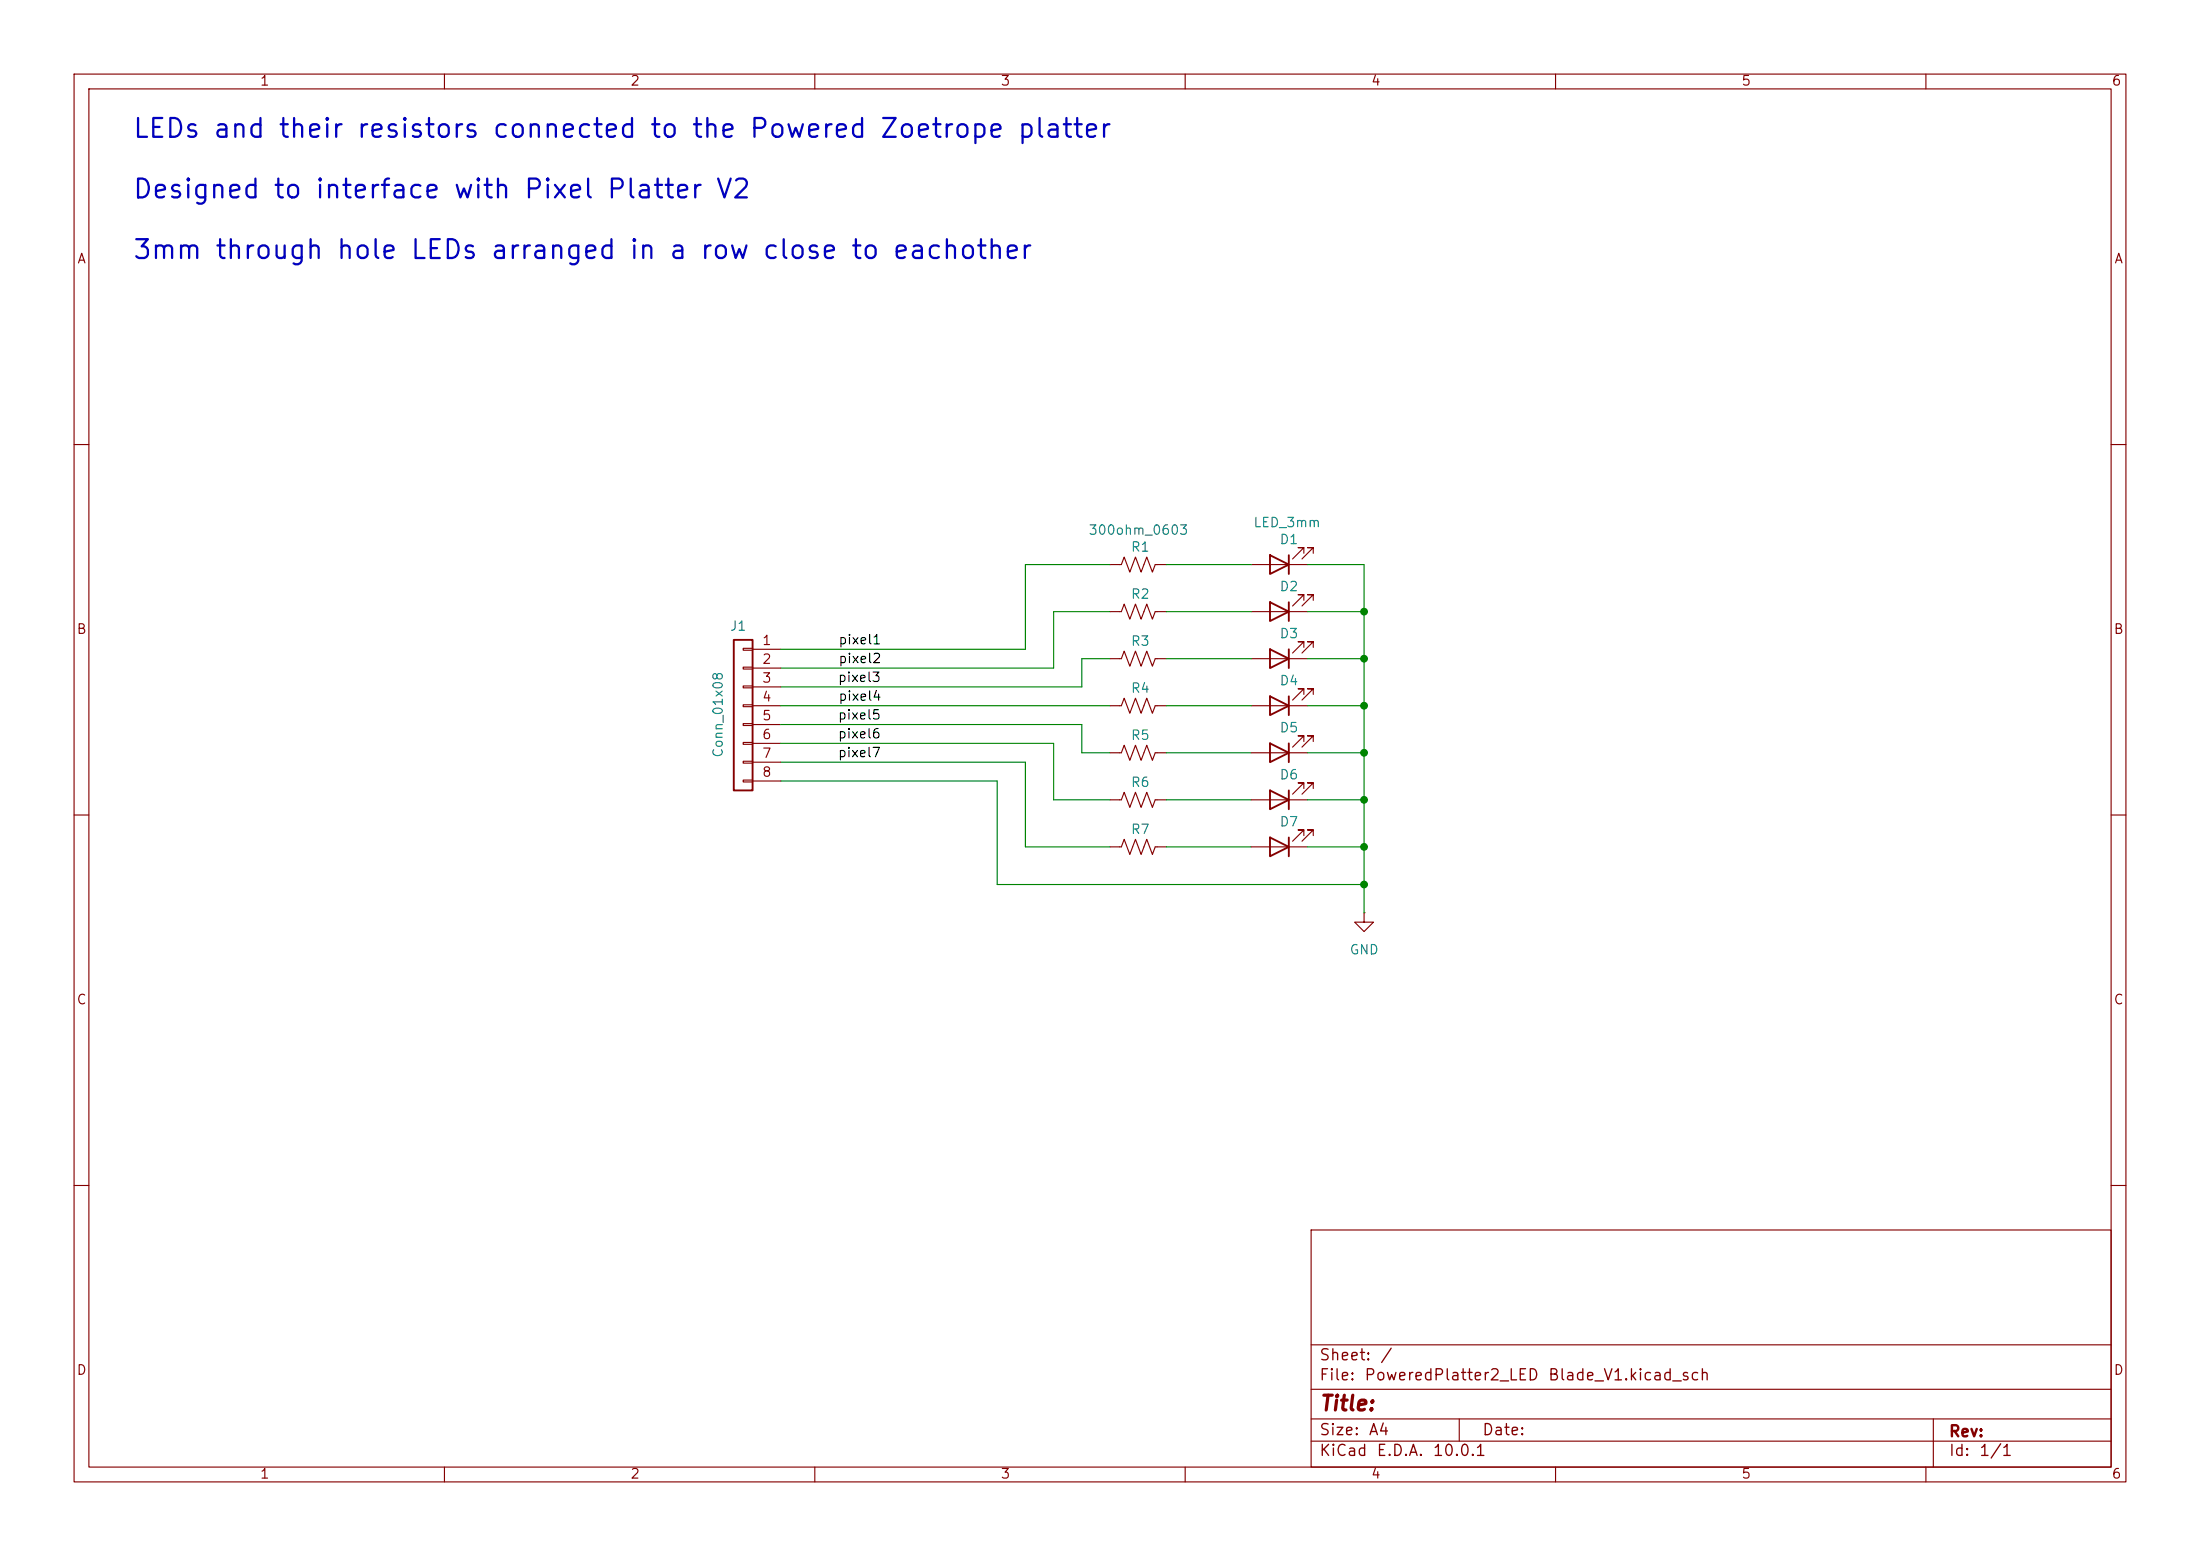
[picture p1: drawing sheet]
(kicad_sch
 (version 20260306)
 (generator "eeschema")
 (generator_version "10.0")
 (paper "A4")
 (lib_symbols
  (symbol "Connector_Generic:Conn_01x08"
   (pin_names
    (offset 1.016) (hide yes)) (exclude_from_sim no) (in_bom yes) (on_board yes)
   (in_pos_files yes)
   (duplicate_pin_numbers_are_jumpers no)
   (property "Reference" "J1" (at -0.508 10.668 0) (show_name no) (do_not_autoplace no) (effects (font (size 1.27 1.27)) (justify left)))
   (property "Value" "Conn_01x08" (at 3.302 -7.112 90) (show_name no) (do_not_autoplace no) (effects (font (size 1.27 1.27)) (justify left)))
   (property "Footprint" "" (at 0 0 0) (show_name no) (do_not_autoplace no) (hide yes) (effects (font (size 1.27 1.27))))
   (property "Datasheet" "" (at 0 0 0) (show_name no) (do_not_autoplace no) (hide yes) (effects (font (size 1.27 1.27))))
   (property "Description" "Generic connector, single row, 01x08, script generated (kicad-library-utils/schlib/autogen/connector/)" (at 0 0 0) (show_name no) (do_not_autoplace no) (hide yes) (effects (font (size 1.27 1.27))))
   (symbol "Conn_01x08_1_1"
    (rectangle (start -1.27 8.89) (end 1.27 -11.43) (stroke (width 0.254) (type default)) (fill (type none)))
    (rectangle (start -1.27 7.747) (end 0 7.493) (stroke (width 0.1524) (type default)) (fill (type none)))
    (rectangle (start -1.27 5.207) (end 0 4.953) (stroke (width 0.1524) (type default)) (fill (type none)))
    (rectangle (start -1.27 2.667) (end 0 2.413) (stroke (width 0.1524) (type default)) (fill (type none)))
    (rectangle (start -1.27 0.127) (end 0 -0.127) (stroke (width 0.1524) (type default)) (fill (type none)))
    (rectangle (start -1.27 -2.413) (end 0 -2.667) (stroke (width 0.1524) (type default)) (fill (type none)))
    (rectangle (start -1.27 -4.953) (end 0 -5.207) (stroke (width 0.1524) (type default)) (fill (type none)))
    (rectangle (start -1.27 -7.493) (end 0 -7.747) (stroke (width 0.1524) (type default)) (fill (type none)))
    (rectangle (start -1.27 -10.033) (end 0 -10.287) (stroke (width 0.1524) (type default)) (fill (type none)))
    (pin passive line (at -5.08 7.62 0) (length 3.81) (name "Pin_1" (effects (font (size 1.27 1.27)))) (number "1" (effects (font (size 1.27 1.27)))))
    (pin passive line (at -5.08 5.08 0) (length 3.81) (name "Pin_2" (effects (font (size 1.27 1.27)))) (number "2" (effects (font (size 1.27 1.27)))))
    (pin passive line (at -5.08 2.54 0) (length 3.81) (name "Pin_3" (effects (font (size 1.27 1.27)))) (number "3" (effects (font (size 1.27 1.27)))))
    (pin passive line (at -5.08 0 0) (length 3.81) (name "Pin_4" (effects (font (size 1.27 1.27)))) (number "4" (effects (font (size 1.27 1.27)))))
    (pin passive line (at -5.08 -2.54 0) (length 3.81) (name "Pin_5" (effects (font (size 1.27 1.27)))) (number "5" (effects (font (size 1.27 1.27)))))
    (pin passive line (at -5.08 -5.08 0) (length 3.81) (name "Pin_6" (effects (font (size 1.27 1.27)))) (number "6" (effects (font (size 1.27 1.27)))))
    (pin passive line (at -5.08 -7.62 0) (length 3.81) (name "Pin_7" (effects (font (size 1.27 1.27)))) (number "7" (effects (font (size 1.27 1.27)))))
    (pin passive line (at -5.08 -10.16 0) (length 3.81) (name "Pin_8" (effects (font (size 1.27 1.27)))) (number "8" (effects (font (size 1.27 1.27))))))
   (embedded_fonts no))
  (symbol "Device:LED"
   (pin_numbers (hide yes))
   (pin_names
    (offset 1.016) (hide yes)) (exclude_from_sim no) (in_bom yes) (on_board yes)
   (in_pos_files yes)
   (duplicate_pin_numbers_are_jumpers no)
   (property "Reference" "D" (at 0 2.54 0) (show_name no) (do_not_autoplace no) (effects (font (size 1.27 1.27))))
   (property "Value" "LED" (at 0 -2.54 0) (show_name no) (do_not_autoplace no) (effects (font (size 1.27 1.27))))
   (property "Footprint" "" (at 0 0 0) (show_name no) (do_not_autoplace no) (hide yes) (effects (font (size 1.27 1.27))))
   (property "Datasheet" "" (at 0 0 0) (show_name no) (do_not_autoplace no) (hide yes) (effects (font (size 1.27 1.27))))
   (property "Description" "Light emitting diode" (at 0 0 0) (show_name no) (do_not_autoplace no) (hide yes) (effects (font (size 1.27 1.27))))
   (property "Sim.Pins" "1=K 2=A" (at 0 0 0) (show_name no) (do_not_autoplace no) (hide yes) (effects (font (size 1.27 1.27))))
   (symbol "LED_0_1"
    (polyline (pts (xy -3.048 -0.762) (xy -4.572 -2.286) (xy -3.81 -2.286) (xy -4.572 -2.286) (xy -4.572 -1.524)) (stroke (width 0) (type default)) (fill (type none)))
    (polyline (pts (xy -1.778 -0.762) (xy -3.302 -2.286) (xy -2.54 -2.286) (xy -3.302 -2.286) (xy -3.302 -1.524)) (stroke (width 0) (type default)) (fill (type none)))
    (polyline (pts (xy -1.27 0) (xy 1.27 0)) (stroke (width 0) (type default)) (fill (type none)))
    (polyline (pts (xy -1.27 -1.27) (xy -1.27 1.27)) (stroke (width 0.254) (type default)) (fill (type none)))
    (polyline (pts (xy 1.27 -1.27) (xy 1.27 1.27) (xy -1.27 0) (xy 1.27 -1.27)) (stroke (width 0.254) (type default)) (fill (type none))))
   (symbol "LED_1_1"
    (pin passive line (at -3.81 0 0) (length 2.54) (name "K" (effects (font (size 1.27 1.27)))) (number "1" (effects (font (size 1.27 1.27)))))
    (pin passive line (at 3.81 0 180) (length 2.54) (name "A" (effects (font (size 1.27 1.27)))) (number "2" (effects (font (size 1.27 1.27))))))
   (embedded_fonts no))
  (symbol "Device:R_US"
   (pin_numbers (hide yes))
   (pin_names
    (offset 0)) (exclude_from_sim no) (in_bom yes) (on_board yes)
   (in_pos_files yes)
   (duplicate_pin_numbers_are_jumpers no)
   (property "Reference" "R" (at 2.54 0 90) (show_name no) (do_not_autoplace no) (effects (font (size 1.27 1.27))))
   (property "Value" "R_US" (at -2.54 0 90) (show_name no) (do_not_autoplace no) (effects (font (size 1.27 1.27))))
   (property "Footprint" "" (at 1.016 -0.254 90) (show_name no) (do_not_autoplace no) (hide yes) (effects (font (size 1.27 1.27))))
   (property "Datasheet" "" (at 0 0 0) (show_name no) (do_not_autoplace no) (hide yes) (effects (font (size 1.27 1.27))))
   (property "Description" "Resistor, US symbol" (at 0 0 0) (show_name no) (do_not_autoplace no) (hide yes) (effects (font (size 1.27 1.27))))
   (symbol "R_US_0_1"
    (polyline (pts (xy 0 2.286) (xy 0 2.54)) (stroke (width 0) (type default)) (fill (type none)))
    (polyline (pts (xy 0 2.286) (xy 1.016 1.905) (xy 0 1.524) (xy -1.016 1.143) (xy 0 0.762)) (stroke (width 0) (type default)) (fill (type none)))
    (polyline (pts (xy 0 0.762) (xy 1.016 0.381) (xy 0 0) (xy -1.016 -0.381) (xy 0 -0.762)) (stroke (width 0) (type default)) (fill (type none)))
    (polyline (pts (xy 0 -0.762) (xy 1.016 -1.143) (xy 0 -1.524) (xy -1.016 -1.905) (xy 0 -2.286)) (stroke (width 0) (type default)) (fill (type none)))
    (polyline (pts (xy 0 -2.286) (xy 0 -2.54)) (stroke (width 0) (type default)) (fill (type none))))
   (symbol "R_US_1_1"
    (pin passive line (at 0 3.81 270) (length 1.27) (name "" (effects (font (size 1.27 1.27)))) (number "1" (effects (font (size 1.27 1.27)))))
    (pin passive line (at 0 -3.81 90) (length 1.27) (name "" (effects (font (size 1.27 1.27)))) (number "2" (effects (font (size 1.27 1.27))))))
   (embedded_fonts no))
  (symbol "power:GND"
   (power global)
   (pin_numbers (hide yes))
   (pin_names
    (offset 0) (hide yes)) (exclude_from_sim no) (in_bom yes) (on_board yes)
   (in_pos_files yes)
   (duplicate_pin_numbers_are_jumpers no)
   (property "Reference" "#PWR" (at 0 -6.35 0) (show_name no) (do_not_autoplace no) (hide yes) (effects (font (size 1.27 1.27))))
   (property "Value" "GND" (at 0 -3.81 0) (show_name no) (do_not_autoplace no) (effects (font (size 1.27 1.27))))
   (property "Footprint" "" (at 0 0 0) (show_name no) (do_not_autoplace no) (hide yes) (effects (font (size 1.27 1.27))))
   (property "Datasheet" "" (at 0 0 0) (show_name no) (do_not_autoplace no) (hide yes) (effects (font (size 1.27 1.27))))
   (property "Description" "Power symbol creates a global label with name \"GND\" , ground" (at 0 0 0) (show_name no) (do_not_autoplace no) (hide yes) (effects (font (size 1.27 1.27))))
   (symbol "GND_0_1"
    (polyline (pts (xy 0 0) (xy 0 -1.27) (xy 1.27 -1.27) (xy 0 -2.54) (xy -1.27 -1.27) (xy 0 -1.27)) (stroke (width 0) (type default)) (fill (type none))))
   (symbol "GND_1_1"
    (pin power_in line (at 0 0 270) (length 0) (name "" (effects (font (size 1.27 1.27)))) (number "1" (effects (font (size 1.27 1.27))))))
   (embedded_fonts no)))
 (text "LEDs and their resistors connected to the Powered Zoetrope platter\n\nDesigned to interface with Pixel Platter V2\n\n3mm through hole LEDs arranged in a row close to eachother"
  (exclude_from_sim no)
  (at 17.78 26.162 0)
  (effects (font (size 2.54 2.54)) (justify left)))
 (junction
  (at 184.15 95.25)
  (diameter 0)
  (color 0 0 0 0))
 (junction
  (at 184.15 119.38)
  (diameter 0)
  (color 0 0 0 0))
 (junction
  (at 184.15 114.3)
  (diameter 0)
  (color 0 0 0 0))
 (junction
  (at 184.15 88.9)
  (diameter 0)
  (color 0 0 0 0))
 (junction
  (at 184.15 107.95)
  (diameter 0)
  (color 0 0 0 0))
 (junction
  (at 184.15 101.6)
  (diameter 0)
  (color 0 0 0 0))
 (junction
  (at 184.15 82.55)
  (diameter 0)
  (color 0 0 0 0))
 (wire
  (pts (xy 176.53 101.6) (xy 184.15 101.6))
  (stroke (width 0) (type default)))
 (wire
  (pts (xy 176.53 107.95) (xy 184.15 107.95))
  (stroke (width 0) (type default)))
 (wire
  (pts (xy 105.41 97.79) (xy 146.05 97.79))
  (stroke (width 0) (type default)))
 (wire
  (pts (xy 184.15 119.38) (xy 184.15 114.3))
  (stroke (width 0) (type default)))
 (wire
  (pts (xy 138.43 87.63) (xy 138.43 76.2))
  (stroke (width 0) (type default)))
 (wire
  (pts (xy 176.53 95.25) (xy 184.15 95.25))
  (stroke (width 0) (type default)))
 (wire
  (pts (xy 157.48 88.9) (xy 168.91 88.9))
  (stroke (width 0) (type default)))
 (wire
  (pts (xy 176.53 88.9) (xy 184.15 88.9))
  (stroke (width 0) (type default)))
 (wire
  (pts (xy 146.05 88.9) (xy 149.86 88.9))
  (stroke (width 0) (type default)))
 (wire
  (pts (xy 184.15 82.55) (xy 184.15 88.9))
  (stroke (width 0) (type default)))
 (wire
  (pts (xy 142.24 107.95) (xy 149.86 107.95))
  (stroke (width 0) (type default)))
 (wire
  (pts (xy 157.48 107.95) (xy 168.91 107.95))
  (stroke (width 0) (type default)))
 (wire
  (pts (xy 105.41 100.33) (xy 142.24 100.33))
  (stroke (width 0) (type default)))
 (wire
  (pts (xy 184.15 76.2) (xy 184.15 82.55))
  (stroke (width 0) (type default)))
 (wire
  (pts (xy 134.62 119.38) (xy 184.15 119.38))
  (stroke (width 0) (type default)))
 (wire
  (pts (xy 142.24 100.33) (xy 142.24 107.95))
  (stroke (width 0) (type default)))
 (wire
  (pts (xy 105.41 105.41) (xy 134.62 105.41))
  (stroke (width 0) (type default)))
 (wire
  (pts (xy 184.15 119.38) (xy 184.15 123.19))
  (stroke (width 0) (type default)))
 (wire
  (pts (xy 105.41 90.17) (xy 142.24 90.17))
  (stroke (width 0) (type default)))
 (wire
  (pts (xy 176.53 114.3) (xy 184.15 114.3))
  (stroke (width 0) (type default)))
 (wire
  (pts (xy 134.62 105.41) (xy 134.62 119.38))
  (stroke (width 0) (type default)))
 (wire
  (pts (xy 157.48 82.55) (xy 168.91 82.55))
  (stroke (width 0) (type default)))
 (wire
  (pts (xy 105.41 95.25) (xy 149.86 95.25))
  (stroke (width 0) (type default)))
 (wire
  (pts (xy 157.48 76.2) (xy 168.91 76.2))
  (stroke (width 0) (type default)))
 (wire
  (pts (xy 176.53 82.55) (xy 184.15 82.55))
  (stroke (width 0) (type default)))
 (wire
  (pts (xy 157.48 95.25) (xy 168.91 95.25))
  (stroke (width 0) (type default)))
 (wire
  (pts (xy 142.24 82.55) (xy 149.86 82.55))
  (stroke (width 0) (type default)))
 (wire
  (pts (xy 138.43 102.87) (xy 138.43 114.3))
  (stroke (width 0) (type default)))
 (wire
  (pts (xy 184.15 88.9) (xy 184.15 95.25))
  (stroke (width 0) (type default)))
 (wire
  (pts (xy 146.05 97.79) (xy 146.05 101.6))
  (stroke (width 0) (type default)))
 (wire
  (pts (xy 157.48 114.3) (xy 168.91 114.3))
  (stroke (width 0) (type default)))
 (wire
  (pts (xy 142.24 90.17) (xy 142.24 82.55))
  (stroke (width 0) (type default)))
 (wire
  (pts (xy 184.15 95.25) (xy 184.15 101.6))
  (stroke (width 0) (type default)))
 (wire
  (pts (xy 105.41 87.63) (xy 138.43 87.63))
  (stroke (width 0) (type default)))
 (wire
  (pts (xy 184.15 107.95) (xy 184.15 114.3))
  (stroke (width 0) (type default)))
 (wire
  (pts (xy 138.43 114.3) (xy 149.86 114.3))
  (stroke (width 0) (type default)))
 (wire
  (pts (xy 157.48 101.6) (xy 168.91 101.6))
  (stroke (width 0) (type default)))
 (wire
  (pts (xy 146.05 101.6) (xy 149.86 101.6))
  (stroke (width 0) (type default)))
 (wire
  (pts (xy 146.05 92.71) (xy 146.05 88.9))
  (stroke (width 0) (type default)))
 (wire
  (pts (xy 176.53 76.2) (xy 184.15 76.2))
  (stroke (width 0) (type default)))
 (wire
  (pts (xy 184.15 101.6) (xy 184.15 107.95))
  (stroke (width 0) (type default)))
 (wire
  (pts (xy 105.41 92.71) (xy 146.05 92.71))
  (stroke (width 0) (type default)))
 (wire
  (pts (xy 105.41 102.87) (xy 138.43 102.87))
  (stroke (width 0) (type default)))
 (wire
  (pts (xy 138.43 76.2) (xy 149.86 76.2))
  (stroke (width 0) (type default)))
 (label "pixel2"
  (at 113.1024 90.17 0)
  (effects (font (size 1.27 1.27)) (justify left bottom)))
 (label "pixel6"
  (at 113.03 100.33 0)
  (effects (font (size 1.27 1.27)) (justify left bottom)))
 (label "pixel1"
  (at 113.1024 87.63 0)
  (effects (font (size 1.27 1.27)) (justify left bottom)))
 (label "pixel3"
  (at 113.03 92.71 0)
  (effects (font (size 1.27 1.27)) (justify left bottom)))
 (label "pixel5"
  (at 113.03 97.79 0)
  (effects (font (size 1.27 1.27)) (justify left bottom)))
 (label "pixel7"
  (at 113.03 102.87 0)
  (effects (font (size 1.27 1.27)) (justify left bottom)))
 (label "pixel4"
  (at 113.1024 95.25 0)
  (effects (font (size 1.27 1.27)) (justify left bottom)))
 (symbol
  (lib_id "Device:LED")
  (at 172.72 82.55 180)
  (unit 1)
  (body_style 1)
  (exclude_from_sim no)
  (in_bom yes)
  (on_board yes)
  (in_pos_files yes)
  (dnp no)
  (property "Reference" "D2" (at 173.99 79.248 0) (show_name no) (do_not_autoplace no) (effects (font (size 1.27 1.27))))
  (property "Value" "LED_3mm" (at 173.736 76.962 0) (hide yes) (show_name no) (do_not_autoplace no) (effects (font (size 1.27 1.27))))
  (property "Footprint" "LED_THT:LED_D3.0mm" (at 172.72 82.55 0) (hide yes) (show_name no) (do_not_autoplace no) (effects (font (size 1.27 1.27))))
  (property "Datasheet" "" (at 172.72 82.55 0) (hide yes) (show_name no) (do_not_autoplace no) (effects (font (size 1.27 1.27))))
  (property "Description" "Light emitting diode" (at 172.72 82.55 0) (hide yes) (show_name no) (do_not_autoplace no) (effects (font (size 1.27 1.27))))
  (property "Sim.Pins" "1=K 2=A" (at 172.72 82.55 0) (hide yes) (show_name no) (do_not_autoplace no) (effects (font (size 1.27 1.27))))
  (pin "2")
  (pin "1"))
 (symbol
  (lib_id "Device:R_US")
  (at 153.67 114.3 90)
  (unit 1)
  (body_style 1)
  (exclude_from_sim no)
  (in_bom yes)
  (on_board yes)
  (in_pos_files yes)
  (dnp no)
  (property "Reference" "R7" (at 153.924 112.014 90) (show_name no) (do_not_autoplace no) (effects (font (size 1.27 1.27))))
  (property "Value" "300ohm_0603" (at 153.67 109.728 90) (hide yes) (show_name no) (do_not_autoplace no) (effects (font (size 1.27 1.27))))
  (property "Footprint" "Resistor_SMD:R_0603_1608Metric_Pad0.98x0.95mm_HandSolder" (at 153.924 113.284 90) (hide yes) (show_name no) (do_not_autoplace no) (effects (font (size 1.27 1.27))))
  (property "Datasheet" "" (at 153.67 114.3 0) (hide yes) (show_name no) (do_not_autoplace no) (effects (font (size 1.27 1.27))))
  (property "Description" "Resistor, US symbol" (at 153.67 114.3 0) (hide yes) (show_name no) (do_not_autoplace no) (effects (font (size 1.27 1.27))))
  (pin "2")
  (pin "1"))
 (symbol
  (lib_id "Device:R_US")
  (at 153.67 95.25 90)
  (unit 1)
  (body_style 1)
  (exclude_from_sim no)
  (in_bom yes)
  (on_board yes)
  (in_pos_files yes)
  (dnp no)
  (property "Reference" "R4" (at 153.924 92.964 90) (show_name no) (do_not_autoplace no) (effects (font (size 1.27 1.27))))
  (property "Value" "300ohm_0603" (at 153.67 90.678 90) (hide yes) (show_name no) (do_not_autoplace no) (effects (font (size 1.27 1.27))))
  (property "Footprint" "Resistor_SMD:R_0603_1608Metric_Pad0.98x0.95mm_HandSolder" (at 153.924 94.234 90) (hide yes) (show_name no) (do_not_autoplace no) (effects (font (size 1.27 1.27))))
  (property "Datasheet" "" (at 153.67 95.25 0) (hide yes) (show_name no) (do_not_autoplace no) (effects (font (size 1.27 1.27))))
  (property "Description" "Resistor, US symbol" (at 153.67 95.25 0) (hide yes) (show_name no) (do_not_autoplace no) (effects (font (size 1.27 1.27))))
  (pin "2")
  (pin "1"))
 (symbol
  (lib_id "Device:LED")
  (at 172.72 76.2 180)
  (unit 1)
  (body_style 1)
  (exclude_from_sim no)
  (in_bom yes)
  (on_board yes)
  (in_pos_files yes)
  (dnp no)
  (property "Reference" "D1" (at 173.99 72.898 0) (show_name no) (do_not_autoplace no) (effects (font (size 1.27 1.27))))
  (property "Value" "LED_3mm" (at 173.736 70.612 0) (show_name no) (do_not_autoplace no) (effects (font (size 1.27 1.27))))
  (property "Footprint" "LED_THT:LED_D3.0mm" (at 172.72 76.2 0) (hide yes) (show_name no) (do_not_autoplace no) (effects (font (size 1.27 1.27))))
  (property "Datasheet" "" (at 172.72 76.2 0) (hide yes) (show_name no) (do_not_autoplace no) (effects (font (size 1.27 1.27))))
  (property "Description" "Light emitting diode" (at 172.72 76.2 0) (hide yes) (show_name no) (do_not_autoplace no) (effects (font (size 1.27 1.27))))
  (property "Sim.Pins" "1=K 2=A" (at 172.72 76.2 0) (hide yes) (show_name no) (do_not_autoplace no) (effects (font (size 1.27 1.27))))
  (pin "2")
  (pin "1"))
 (symbol
  (lib_id "Device:R_US")
  (at 153.67 88.9 90)
  (unit 1)
  (body_style 1)
  (exclude_from_sim no)
  (in_bom yes)
  (on_board yes)
  (in_pos_files yes)
  (dnp no)
  (property "Reference" "R3" (at 153.924 86.614 90) (show_name no) (do_not_autoplace no) (effects (font (size 1.27 1.27))))
  (property "Value" "300ohm_0603" (at 153.67 84.328 90) (hide yes) (show_name no) (do_not_autoplace no) (effects (font (size 1.27 1.27))))
  (property "Footprint" "Resistor_SMD:R_0603_1608Metric_Pad0.98x0.95mm_HandSolder" (at 153.924 87.884 90) (hide yes) (show_name no) (do_not_autoplace no) (effects (font (size 1.27 1.27))))
  (property "Datasheet" "" (at 153.67 88.9 0) (hide yes) (show_name no) (do_not_autoplace no) (effects (font (size 1.27 1.27))))
  (property "Description" "Resistor, US symbol" (at 153.67 88.9 0) (hide yes) (show_name no) (do_not_autoplace no) (effects (font (size 1.27 1.27))))
  (pin "2")
  (pin "1"))
 (symbol
  (lib_id "Device:LED")
  (at 172.72 114.3 180)
  (unit 1)
  (body_style 1)
  (exclude_from_sim no)
  (in_bom yes)
  (on_board yes)
  (in_pos_files yes)
  (dnp no)
  (property "Reference" "D7" (at 173.99 110.998 0) (show_name no) (do_not_autoplace no) (effects (font (size 1.27 1.27))))
  (property "Value" "LED_3mm" (at 173.736 108.712 0) (hide yes) (show_name no) (do_not_autoplace no) (effects (font (size 1.27 1.27))))
  (property "Footprint" "LED_THT:LED_D3.0mm" (at 172.72 114.3 0) (hide yes) (show_name no) (do_not_autoplace no) (effects (font (size 1.27 1.27))))
  (property "Datasheet" "" (at 172.72 114.3 0) (hide yes) (show_name no) (do_not_autoplace no) (effects (font (size 1.27 1.27))))
  (property "Description" "Light emitting diode" (at 172.72 114.3 0) (hide yes) (show_name no) (do_not_autoplace no) (effects (font (size 1.27 1.27))))
  (property "Sim.Pins" "1=K 2=A" (at 172.72 114.3 0) (hide yes) (show_name no) (do_not_autoplace no) (effects (font (size 1.27 1.27))))
  (pin "2")
  (pin "1"))
 (symbol
  (lib_id "Device:R_US")
  (at 153.67 76.2 90)
  (unit 1)
  (body_style 1)
  (exclude_from_sim no)
  (in_bom yes)
  (on_board yes)
  (in_pos_files yes)
  (dnp no)
  (property "Reference" "R1" (at 153.924 73.914 90) (show_name no) (do_not_autoplace no) (effects (font (size 1.27 1.27))))
  (property "Value" "300ohm_0603" (at 153.67 71.628 90) (show_name no) (do_not_autoplace no) (effects (font (size 1.27 1.27))))
  (property "Footprint" "Resistor_SMD:R_0603_1608Metric_Pad0.98x0.95mm_HandSolder" (at 153.924 75.184 90) (hide yes) (show_name no) (do_not_autoplace no) (effects (font (size 1.27 1.27))))
  (property "Datasheet" "" (at 153.67 76.2 0) (hide yes) (show_name no) (do_not_autoplace no) (effects (font (size 1.27 1.27))))
  (property "Description" "Resistor, US symbol" (at 153.67 76.2 0) (hide yes) (show_name no) (do_not_autoplace no) (effects (font (size 1.27 1.27))))
  (pin "2")
  (pin "1"))
 (symbol
  (lib_id "Device:LED")
  (at 172.72 95.25 180)
  (unit 1)
  (body_style 1)
  (exclude_from_sim no)
  (in_bom yes)
  (on_board yes)
  (in_pos_files yes)
  (dnp no)
  (property "Reference" "D4" (at 173.99 91.948 0) (show_name no) (do_not_autoplace no) (effects (font (size 1.27 1.27))))
  (property "Value" "LED_3mm" (at 173.736 89.662 0) (hide yes) (show_name no) (do_not_autoplace no) (effects (font (size 1.27 1.27))))
  (property "Footprint" "LED_THT:LED_D3.0mm" (at 172.72 95.25 0) (hide yes) (show_name no) (do_not_autoplace no) (effects (font (size 1.27 1.27))))
  (property "Datasheet" "" (at 172.72 95.25 0) (hide yes) (show_name no) (do_not_autoplace no) (effects (font (size 1.27 1.27))))
  (property "Description" "Light emitting diode" (at 172.72 95.25 0) (hide yes) (show_name no) (do_not_autoplace no) (effects (font (size 1.27 1.27))))
  (property "Sim.Pins" "1=K 2=A" (at 172.72 95.25 0) (hide yes) (show_name no) (do_not_autoplace no) (effects (font (size 1.27 1.27))))
  (pin "2")
  (pin "1"))
 (symbol
  (lib_id "Device:R_US")
  (at 153.67 82.55 90)
  (unit 1)
  (body_style 1)
  (exclude_from_sim no)
  (in_bom yes)
  (on_board yes)
  (in_pos_files yes)
  (dnp no)
  (property "Reference" "R2" (at 153.924 80.264 90) (show_name no) (do_not_autoplace no) (effects (font (size 1.27 1.27))))
  (property "Value" "300ohm_0603" (at 153.67 77.978 90) (hide yes) (show_name no) (do_not_autoplace no) (effects (font (size 1.27 1.27))))
  (property "Footprint" "Resistor_SMD:R_0603_1608Metric_Pad0.98x0.95mm_HandSolder" (at 153.924 81.534 90) (hide yes) (show_name no) (do_not_autoplace no) (effects (font (size 1.27 1.27))))
  (property "Datasheet" "" (at 153.67 82.55 0) (hide yes) (show_name no) (do_not_autoplace no) (effects (font (size 1.27 1.27))))
  (property "Description" "Resistor, US symbol" (at 153.67 82.55 0) (hide yes) (show_name no) (do_not_autoplace no) (effects (font (size 1.27 1.27))))
  (pin "2")
  (pin "1"))
 (symbol
  (lib_id "Device:LED")
  (at 172.72 88.9 180)
  (unit 1)
  (body_style 1)
  (exclude_from_sim no)
  (in_bom yes)
  (on_board yes)
  (in_pos_files yes)
  (dnp no)
  (property "Reference" "D3" (at 173.99 85.598 0) (show_name no) (do_not_autoplace no) (effects (font (size 1.27 1.27))))
  (property "Value" "LED_3mm" (at 173.736 83.312 0) (hide yes) (show_name no) (do_not_autoplace no) (effects (font (size 1.27 1.27))))
  (property "Footprint" "LED_THT:LED_D3.0mm" (at 172.72 88.9 0) (hide yes) (show_name no) (do_not_autoplace no) (effects (font (size 1.27 1.27))))
  (property "Datasheet" "" (at 172.72 88.9 0) (hide yes) (show_name no) (do_not_autoplace no) (effects (font (size 1.27 1.27))))
  (property "Description" "Light emitting diode" (at 172.72 88.9 0) (hide yes) (show_name no) (do_not_autoplace no) (effects (font (size 1.27 1.27))))
  (property "Sim.Pins" "1=K 2=A" (at 172.72 88.9 0) (hide yes) (show_name no) (do_not_autoplace no) (effects (font (size 1.27 1.27))))
  (pin "2")
  (pin "1"))
 (symbol
  (lib_id "Device:R_US")
  (at 153.67 107.95 90)
  (unit 1)
  (body_style 1)
  (exclude_from_sim no)
  (in_bom yes)
  (on_board yes)
  (in_pos_files yes)
  (dnp no)
  (property "Reference" "R6" (at 153.924 105.664 90) (show_name no) (do_not_autoplace no) (effects (font (size 1.27 1.27))))
  (property "Value" "300ohm_0603" (at 153.67 103.378 90) (hide yes) (show_name no) (do_not_autoplace no) (effects (font (size 1.27 1.27))))
  (property "Footprint" "Resistor_SMD:R_0603_1608Metric_Pad0.98x0.95mm_HandSolder" (at 153.924 106.934 90) (hide yes) (show_name no) (do_not_autoplace no) (effects (font (size 1.27 1.27))))
  (property "Datasheet" "" (at 153.67 107.95 0) (hide yes) (show_name no) (do_not_autoplace no) (effects (font (size 1.27 1.27))))
  (property "Description" "Resistor, US symbol" (at 153.67 107.95 0) (hide yes) (show_name no) (do_not_autoplace no) (effects (font (size 1.27 1.27))))
  (pin "2")
  (pin "1"))
 (symbol
  (lib_id "Device:R_US")
  (at 153.67 101.6 90)
  (unit 1)
  (body_style 1)
  (exclude_from_sim no)
  (in_bom yes)
  (on_board yes)
  (in_pos_files yes)
  (dnp no)
  (property "Reference" "R5" (at 153.924 99.314 90) (show_name no) (do_not_autoplace no) (effects (font (size 1.27 1.27))))
  (property "Value" "300ohm_0603" (at 153.67 97.028 90) (hide yes) (show_name no) (do_not_autoplace no) (effects (font (size 1.27 1.27))))
  (property "Footprint" "Resistor_SMD:R_0603_1608Metric_Pad0.98x0.95mm_HandSolder" (at 153.924 100.584 90) (hide yes) (show_name no) (do_not_autoplace no) (effects (font (size 1.27 1.27))))
  (property "Datasheet" "" (at 153.67 101.6 0) (hide yes) (show_name no) (do_not_autoplace no) (effects (font (size 1.27 1.27))))
  (property "Description" "Resistor, US symbol" (at 153.67 101.6 0) (hide yes) (show_name no) (do_not_autoplace no) (effects (font (size 1.27 1.27))))
  (pin "2")
  (pin "1"))
 (symbol
  (lib_id "Device:LED")
  (at 172.72 107.95 180)
  (unit 1)
  (body_style 1)
  (exclude_from_sim no)
  (in_bom yes)
  (on_board yes)
  (in_pos_files yes)
  (dnp no)
  (property "Reference" "D6" (at 173.99 104.648 0) (show_name no) (do_not_autoplace no) (effects (font (size 1.27 1.27))))
  (property "Value" "LED_3mm" (at 173.736 102.362 0) (hide yes) (show_name no) (do_not_autoplace no) (effects (font (size 1.27 1.27))))
  (property "Footprint" "LED_THT:LED_D3.0mm" (at 172.72 107.95 0) (hide yes) (show_name no) (do_not_autoplace no) (effects (font (size 1.27 1.27))))
  (property "Datasheet" "" (at 172.72 107.95 0) (hide yes) (show_name no) (do_not_autoplace no) (effects (font (size 1.27 1.27))))
  (property "Description" "Light emitting diode" (at 172.72 107.95 0) (hide yes) (show_name no) (do_not_autoplace no) (effects (font (size 1.27 1.27))))
  (property "Sim.Pins" "1=K 2=A" (at 172.72 107.95 0) (hide yes) (show_name no) (do_not_autoplace no) (effects (font (size 1.27 1.27))))
  (pin "2")
  (pin "1"))
 (symbol
  (lib_id "Connector_Generic:Conn_01x08")
  (at 100.33 95.25 0)
  (mirror y)
  (unit 1)
  (body_style 1)
  (exclude_from_sim no)
  (in_bom yes)
  (on_board yes)
  (in_pos_files yes)
  (dnp no)
  (property "Reference" "J1" (at 100.838 84.582 0) (show_name no) (do_not_autoplace no) (effects (font (size 1.27 1.27)) (justify left)))
  (property "Value" "Conn_01x08" (at 97.028 102.362 90) (show_name no) (do_not_autoplace no) (effects (font (size 1.27 1.27)) (justify left)))
  (property "Footprint" "Connector_PinHeader_2.54mm:PinHeader_1x08_P2.54mm_Vertical" (at 100.33 95.25 0) (hide yes) (show_name no) (do_not_autoplace no) (effects (font (size 1.27 1.27))))
  (property "Datasheet" "" (at 100.33 95.25 0) (hide yes) (show_name no) (do_not_autoplace no) (effects (font (size 1.27 1.27))))
  (property "Description" "Generic connector, single row, 01x08, script generated (kicad-library-utils/schlib/autogen/connector/)" (at 100.33 95.25 0) (hide yes) (show_name no) (do_not_autoplace no) (effects (font (size 1.27 1.27))))
  (pin "3")
  (pin "1")
  (pin "5")
  (pin "8")
  (pin "2")
  (pin "6")
  (pin "4")
  (pin "7"))
 (symbol
  (lib_id "power:GND")
  (at 184.15 123.19 0)
  (unit 1)
  (body_style 1)
  (exclude_from_sim no)
  (in_bom yes)
  (on_board yes)
  (in_pos_files yes)
  (dnp no)
  (fields_autoplaced yes)
  (property "Reference" "#PWR01" (at 184.15 129.54 0) (hide yes) (show_name no) (do_not_autoplace no) (effects (font (size 1.27 1.27))))
  (property "Value" "GND" (at 184.15 128.27 0) (show_name no) (do_not_autoplace no) (effects (font (size 1.27 1.27))))
  (property "Footprint" "" (at 184.15 123.19 0) (hide yes) (show_name no) (do_not_autoplace no) (effects (font (size 1.27 1.27))))
  (property "Datasheet" "" (at 184.15 123.19 0) (hide yes) (show_name no) (do_not_autoplace no) (effects (font (size 1.27 1.27))))
  (property "Description" "Power symbol creates a global label with name \"GND\" , ground" (at 184.15 123.19 0) (hide yes) (show_name no) (do_not_autoplace no) (effects (font (size 1.27 1.27))))
  (pin "1"))
 (symbol
  (lib_id "Device:LED")
  (at 172.72 101.6 180)
  (unit 1)
  (body_style 1)
  (exclude_from_sim no)
  (in_bom yes)
  (on_board yes)
  (in_pos_files yes)
  (dnp no)
  (property "Reference" "D5" (at 173.99 98.298 0) (show_name no) (do_not_autoplace no) (effects (font (size 1.27 1.27))))
  (property "Value" "LED_3mm" (at 173.736 96.012 0) (hide yes) (show_name no) (do_not_autoplace no) (effects (font (size 1.27 1.27))))
  (property "Footprint" "LED_THT:LED_D3.0mm" (at 172.72 101.6 0) (hide yes) (show_name no) (do_not_autoplace no) (effects (font (size 1.27 1.27))))
  (property "Datasheet" "" (at 172.72 101.6 0) (hide yes) (show_name no) (do_not_autoplace no) (effects (font (size 1.27 1.27))))
  (property "Description" "Light emitting diode" (at 172.72 101.6 0) (hide yes) (show_name no) (do_not_autoplace no) (effects (font (size 1.27 1.27))))
  (property "Sim.Pins" "1=K 2=A" (at 172.72 101.6 0) (hide yes) (show_name no) (do_not_autoplace no) (effects (font (size 1.27 1.27))))
  (pin "2")
  (pin "1"))
 (sheet_instances
  (path ""
   (page "1")))
 (embedded_fonts no))
